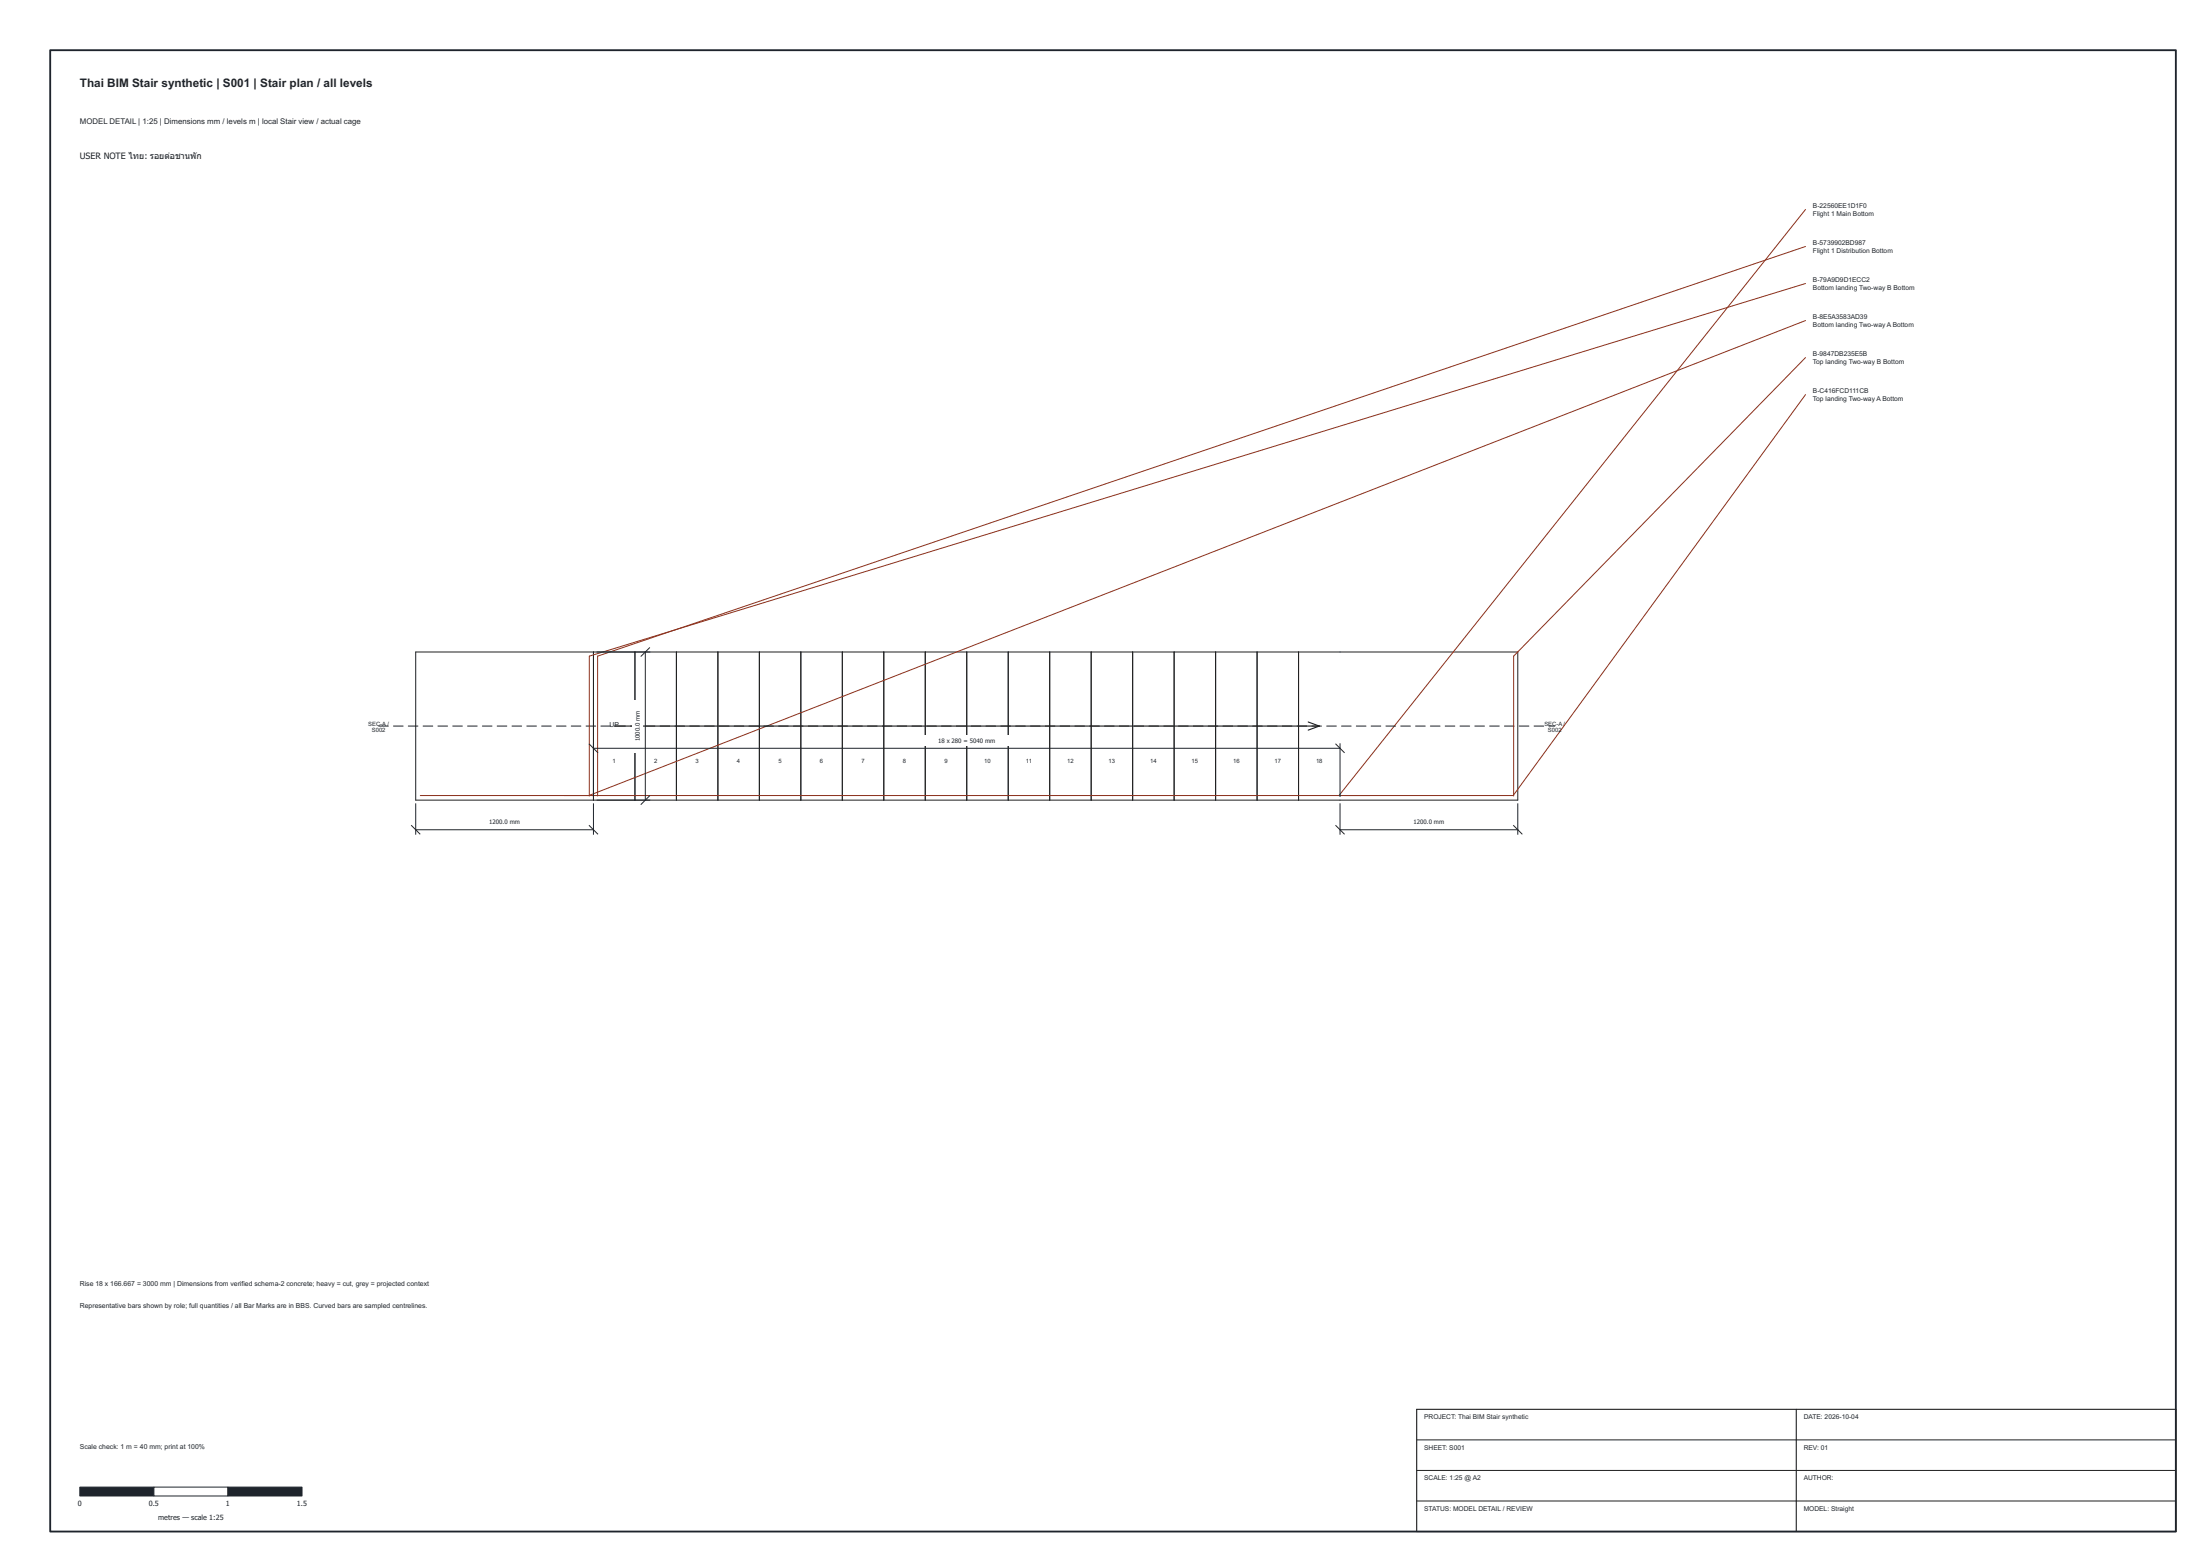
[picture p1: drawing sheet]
<svg xmlns="http://www.w3.org/2000/svg" width="594mm" height="420mm" viewBox="0 0 594 420" stroke-linecap="round" stroke-linejoin="round" font-family="sans-serif">
<g fill="none" stroke="#202020" stroke-width=".27">
<path d="M112.3 176.1h297.6v40h-297.6zM160.3 176.1v40M171.5 176.1v40M182.7 176.1v40M193.9 176.1v40M205.1 176.1v40M216.3 176.1v40M227.5 176.1v40M238.7 176.1v40M249.9 176.1v40M261.1 176.1v40M272.3 176.1v40"/>
<path d="M283.5 176.1v40M294.7 176.1v40M305.9 176.1v40M317.1 176.1v40M328.3 176.1v40M339.5 176.1v40M350.7 176.1v40M102.3 196.1h2.6M106.3 196.1h2.6M110.3 196.1h2.6M114.3 196.1h2.6M118.3 196.1h2.6"/>
<path d="M122.3 196.1h2.6M126.3 196.1h2.6M130.3 196.1h2.6M134.3 196.1h2.6M138.3 196.1h2.6M142.3 196.1h2.6M146.3 196.1h2.6M150.3 196.1h2.6M154.3 196.1h2.6M158.3 196.1h2.6M162.3 196.1h2.6M166.3 196.1h2.6"/>
<path d="M170.3 196.1h2.6M174.3 196.1h2.6M178.3 196.1h2.6M182.3 196.1h2.6M186.3 196.1h2.6M190.3 196.1h2.6M194.3 196.1h2.6M198.3 196.1h2.6M202.3 196.1h2.6M206.3 196.1h2.6M210.3 196.1h2.6M214.3 196.1h2.6"/>
<path d="M218.3 196.1h2.6M222.3 196.1h2.6M226.3 196.1h2.6M230.3 196.1h2.6M234.3 196.1h2.6M238.3 196.1h2.6M242.3 196.1h2.6M246.3 196.1h2.6M250.3 196.1h2.6M254.3 196.1h2.6M258.3 196.1h2.6M262.3 196.1h2.6"/>
<path d="M266.3 196.1h2.6M270.3 196.1h2.6M274.3 196.1h2.6M278.3 196.1h2.6M282.3 196.1h2.6M286.3 196.1h2.6M290.3 196.1h2.6M294.3 196.1h2.6M298.3 196.1h2.6M302.3 196.1h2.6M306.3 196.1h2.6M310.3 196.1h2.6"/>
<path d="M314.3 196.1h2.6M318.3 196.1h2.6M322.3 196.1h2.6M326.3 196.1h2.6M330.3 196.1h2.6M334.3 196.1h2.6M338.3 196.1h2.6M342.3 196.1h2.6M346.3 196.1h2.6M350.3 196.1h2.6M354.3 196.1h2.6M358.3 196.1h2.6"/>
<path d="M362.3 196.1h2.6M366.3 196.1h2.6M370.3 196.1h2.6M374.3 196.1h2.6M378.3 196.1h2.6M382.3 196.1h2.6M386.3 196.1h2.6M390.3 196.1h2.6M394.3 196.1h2.6M398.3 196.1h2.6M402.3 196.1h2.6M406.3 196.1h2.6"/>
<path d="M410.3 196.1h2.6M414.3 196.1h2.6M418.3 196.1h1.6M382.6 388.8h205M382.6 397.1h205M382.6 405.3h205"/>
</g>
<path d="M487.6 56.6l-126 158.2M487.6 66.6l-326.2 110.6v37.7M487.6 76.6l-328.5 100.6v37.7M487.6 96.6l-78.9 80.6v37.7M487.6 86.6l-328.6 128.2M487.6 106.6l-79 108.2h-295.1" fill="none" stroke="#8c301b" stroke-width=".27"/>
<path d="M165.9 196.1h190.4M353.3 195l3 1.1M356.3 196.1l-3 1.1M382.6 380.6h205v33h-205zM485.1 380.6v33" fill="none" stroke="#202020" stroke-width=".3"/>
<path d="M21.6 401.6h20v2.4h-20z" fill="#1e242c" stroke="#1e242c" stroke-width=".27"/>
<path d="M41.6 401.6h20v2.4h-20z" fill="#fff" stroke="#1e242c" stroke-width=".27"/>
<path d="M61.6 401.6h20v2.4h-20z" fill="#1e242c" stroke="#1e242c" stroke-width=".27"/>
<path d="M161.3 176.1h14.2M174.3 176.1v40M175.4 174.9l-2.3 2.3M161.3 216.1h14.2M175.4 214.9l-2.3 2.3" fill="none" stroke="#1e242c" stroke-width=".27"/>
<path d="M170.7 188.9h2.8v14.3h-2.8z" fill="#fff"/>
<path d="M159.1 200.9l2.3 2.3M160.3 200.9v14.2M160.3 202.1h201.6M360.7 200.9l2.3 2.3M361.9 200.9v14.2" fill="none" stroke="#1e242c" stroke-width=".27"/>
<path d="M247.8 198.5h26.5v2.8h-26.5z" fill="#fff"/>
<path d="M112.3 217.1v8.2M160.3 217.1v8.2M111.1 222.9l2.3 2.3M112.3 224.1h48M159.1 222.9l2.3 2.3" fill="none" stroke="#1e242c" stroke-width=".27"/>
<path d="M129.1 220.5h14.3v2.8h-14.3z" fill="#fff"/>
<path d="M361.9 217.1v8.2M409.9 217.1v8.2M360.7 222.9l2.3 2.3M361.9 224.1h48M408.7 222.9l2.3 2.3" fill="none" stroke="#1e242c" stroke-width=".27"/>
<path d="M378.7 220.5h14.3v2.8h-14.3z" fill="#fff"/>
<path d="M13.6 13.6h574v400h-574z" fill="none" stroke="#1e242c" stroke-width=".5"/>
<text font-size="3.2" fill="#1e242c" x="21.6" y="23.4">Thai BIM Stair synthetic | S001 | Stair plan / all levels</text>
<g font-size="2.4" fill="#1e242c">
<text x="21.6" y="42.9">USER NOTE ไทย: รอยตอชานพัก</text>
<text x="45.9" y="42.9">่</text>
</g>
<text font-size="2.1" fill="#1e242c" x="21.6" y="33.5">MODEL DETAIL | 1:25 | Dimensions mm / levels m | local Stair view / actual cage</text>
<g font-size="1.9" fill="#1e242c">
<text x="164.6" y="196.2">UP</text>
<text x="21.6" y="347.2">Rise 18 x 166.667 = 3000 mm | Dimensions from verified schema-2 concrete; heavy = cut, grey = projected context</text>
<text x="21.6" y="353.2">Representative bars shown by role; full quantities / all Bar Marks are in BBS. Curved bars are sampled centrelines.</text>
<text x="21.6" y="391.2">Scale check: 1 m = 40 mm; print at 100%</text>
<text x="21" y="406.7">0</text>
<text x="40.2" y="406.7">0.5</text>
<text x="61" y="406.7">1</text>
<text x="80.2" y="406.7">1.5</text>
<text x="42.7" y="410.5">metres — scale 1:25</text>
</g>
<g font-size="1.8" fill="#1e242c">
<text x="489.6" y="56.2">B-22560EE1D1F0</text>
<text x="489.6" y="58.2">Flight 1 Main Bottom</text>
<text x="489.6" y="66.2">B-5739902BD987</text>
<text x="489.6" y="68.2">Flight 1 Distribution Bottom</text>
<text x="489.6" y="76.2">B-79A9D9D1ECC2</text>
<text x="489.6" y="78.2">Bottom landing Two-way B Bottom</text>
<text x="489.6" y="86.2">B-8E5A3583AD39</text>
<text x="489.6" y="88.2">Bottom landing Two-way A Bottom</text>
<text x="489.6" y="96.2">B-9847DB235E5B</text>
<text x="489.6" y="98.2">Top landing Two-way B Bottom</text>
<text x="489.6" y="106.2">B-C416FCD111CB</text>
<text x="489.6" y="108.2">Top landing Two-way A Bottom</text>
<text x="384.6" y="383.2">PROJECT: Thai BIM Stair synthetic</text>
<text x="487.1" y="383.2">DATE: 2026-10-04</text>
<text x="384.6" y="391.4">SHEET: S001</text>
<text x="487.1" y="391.4">REV: 01</text>
<text x="384.6" y="399.7">SCALE: 1:25 @ A2</text>
<text x="487.1" y="399.7">AUTHOR:</text>
<text x="384.6" y="407.9">STATUS: MODEL DETAIL / REVIEW</text>
<text x="487.1" y="407.9">MODEL: Straight</text>
</g>
<g font-size="1.6" fill="#1e242c">
<text x="99.4" y="196">SEC-A /</text>
<text x="100.4" y="197.8">S002</text>
<text x="417" y="196">SEC-A /</text>
<text x="418" y="197.8">S002</text>
<text x="172.8" y="200.2" transform="rotate(-90 172.8 200.2)">1000.0 mm</text>
<text x="253.3" y="200.6">18 x 280 =</text>
<text x="261.9" y="200.6">5040 mm</text>
<text x="165.4" y="206">1</text>
<text x="176.6" y="206">2</text>
<text x="187.8" y="206">3</text>
<text x="199" y="206">4</text>
<text x="210.2" y="206">5</text>
<text x="221.4" y="206">6</text>
<text x="232.6" y="206">7</text>
<text x="243.8" y="206">8</text>
<text x="255" y="206">9</text>
<text x="265.8" y="206">10</text>
<text x="277" y="206">11</text>
<text x="288.2" y="206">12</text>
<text x="299.4" y="206">13</text>
<text x="310.6" y="206">14</text>
<text x="321.8" y="206">15</text>
<text x="333" y="206">16</text>
<text x="344.2" y="206">17</text>
<text x="355.4" y="206">18</text>
<text x="132.1" y="222.6">1200.0 mm</text>
<text x="381.7" y="222.6">1200.0 mm</text>
</g>
</svg>
